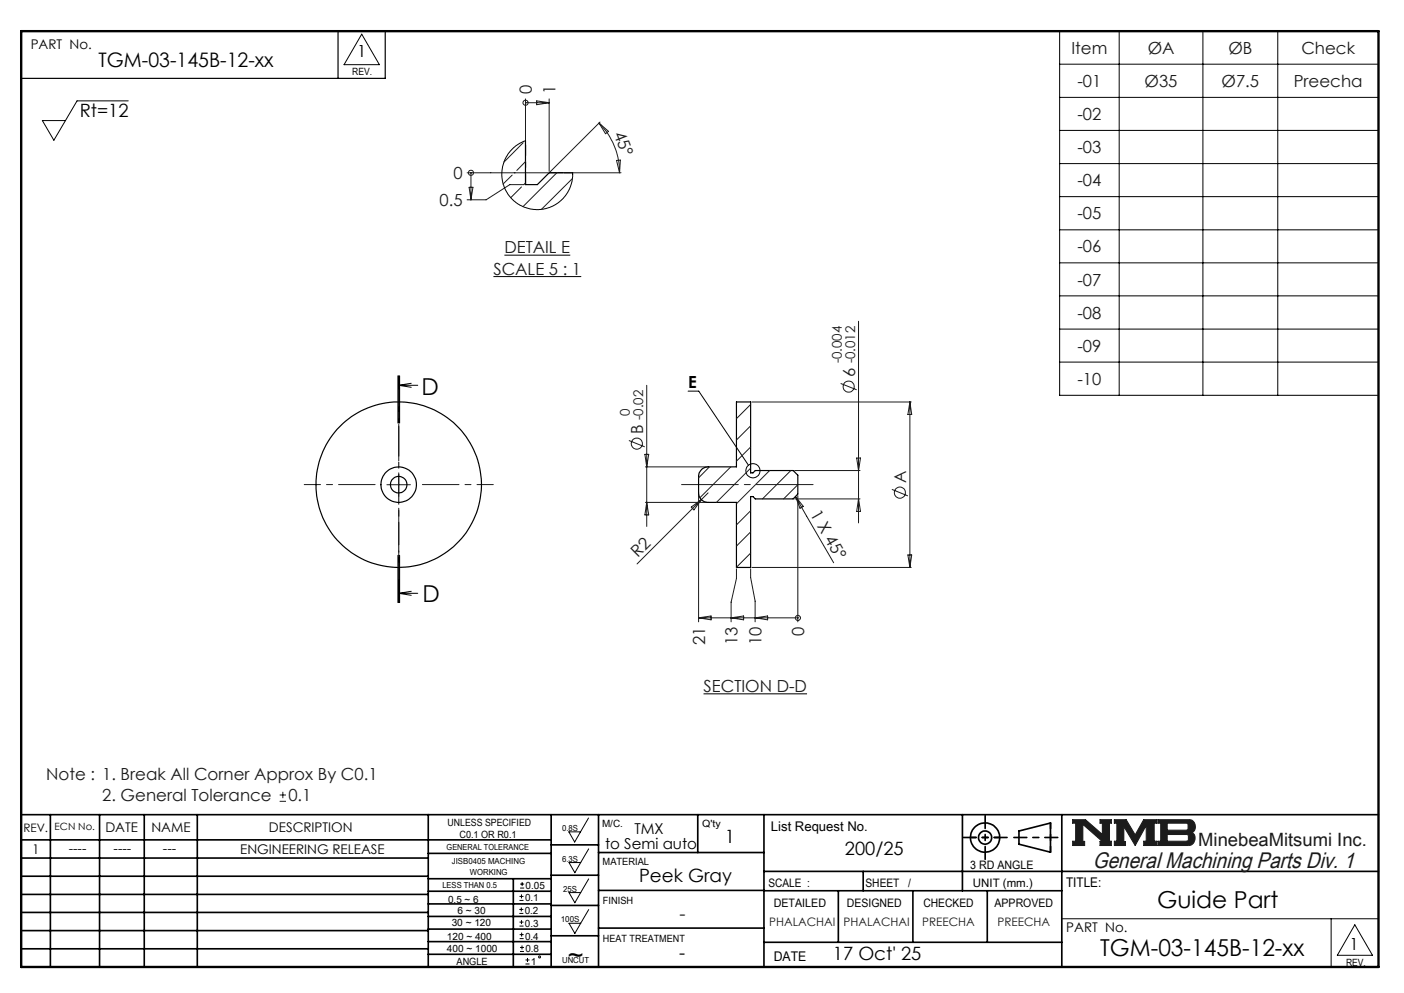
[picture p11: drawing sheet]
<svg xmlns="http://www.w3.org/2000/svg" width="297mm" height="210mm" viewBox="0 0 297 210" stroke-linecap="round" stroke-linejoin="round" font-family="sans-serif">
<g fill="none" stroke="#000" stroke-width=".35">
<path d="M4.5 172.3h287.1M4.5 177.6h112.1M10.7 172.3v32.2M21.1 172.3v32.2M30.5 172.3v32.2M41.7 172.3v32.2M90.6 172.3v32.2M116.6 172.3v32.2M116.6 178.7h10M126.6 172.3v32.2M147.6 172.3v8M161.6 172.3v32.2"/>
<path d="M203.6 172.3v16.1M215.5 175.7l6.7-1.6v6.1l-6.7-1.7zM224.6 172.3v32.2M4.5 185.3h86.1M4.5 181.5h86.1M4.5 189.2h86.1M4.5 193h86.1M4.5 196.8h86.1M90.6 199.1h26M90.6 193.8h26M90.6 188.5h26M90.6 191.2h26"/>
<path d="M90.6 180.5h26M90.6 185.8h26M90.6 196.5h26M108.6 185.8v18.5M116.6 185.1h10M116.6 191.5h10M116.6 197.9h10M126.6 196.3h35M126.6 188.3h35M126.6 180.3h35M161.6 184.3h130M161.6 199.3h63"/>
<path d="M161.6 188.4h63M177.3 188.4v10.9M182.6 184.3v4.1M193.1 188.4v10.9M208.8 188.4v10.9M4.5 200.7h86.1M90.6 201.8h26"/>
<circle cx="208.4" cy="177.1" r="3.1"/>
<circle cx="208.4" cy="177.1" r="1.4"/>
</g>
<path d="M226.9 173.3h2.7l3.6 3.2v-2.4h-.5v-.8h2.4v.8h-.4v3.8h.4v.9h-2.4v-.9h.5l-4.1-3.6v3.6h.3v.9h-2.5v-.9h.6v-3.8h-.6zM235.7 173.3h2.5l1.9 3.3 1.8-3.3h2.8v.8h-.5v3.8h.5v.9h-2.8v-.9h.6v-3.3l-2.4 4.2-2.4-4v3.2h.4v.8h-2.4v-.9h.6v-3.8h-.6zM244.9 173.3h6.6a1.48 1.48 0 0 1 1.3 1.2 1.48 1.48 0 0 1-.7 1.6 1.48 1.48 0 0 1 .7 1.6 1.48 1.48 0 0 1-1.4 1.1h-6.5v-.9h.6v-3.8h-.6zM246.9 174.1h4.1l.3 .2v1l-.3 .3h-4.1zM246.9 176.5h4.2l.3 .3v.8l-.4 .3h-4.1z" fill="none" stroke="#191924" stroke-width=".21"/>
<path d="M76.5 7.2l3.8 6.5h-7.5zM120.3 175.9h2.5l-1.2 2.2zM124.5 173l-1.7 2.9M124.5 179.5l-1.7 2.9M120.4 182.4h2.4l-1.2 2.2zM120.4 188.8h2.4l-1.2 2.1zM120.4 195.3h2.4l-1.2 2.1zM124.5 185.9l-1.7 2.9M124.5 192.4l-1.7 2.9M224.6 194.3h67M281.6 194.3v10.2M286.6 195.6l3.7 6.4h-7.4z" fill="none" stroke="#000" stroke-width=".21"/>
<path d="M4.5 6.6h287.1" fill="none" stroke="#000" stroke-width=".21" stroke-dasharray="6.3 1.3 1.3 1.3" stroke-dashoffset="1.9"/>
<path d="M71.5 6.6v10M81.5 6.6v10h-77" fill="none" stroke="#000" stroke-width=".25"/>
<path d="M205.3 177.1h6.2M222.2 174v6.2" fill="none" stroke="#000" stroke-width=".35" stroke-dasharray="15.2 1.3 1.3 1.3" stroke-dashoffset="14.1"/>
<path d="M203.8 177.1h9.2M208.4 172.5v9.2M214.5 177.1h9.3" fill="none" stroke="#000" stroke-width=".35" stroke-dasharray="15.2 1.3 1.3 1.3" stroke-dashoffset="12.5"/>
<path d="M4.5 6.6h287.1v197.9h-287.1z" fill="none" stroke="#000" stroke-width=".5"/>
<path d="M226.9 173.3v.8h.6v3.8h-.6v.9h2.5v-.9h-.3v-3.6l4.1 3.6h-.5v.9h2.4v-.9h-.4v-3.8h.4v-.8h-2.4v.8h.5v2.4l-3.6-3.2zM235.7 173.3v.8h.6v3.8h-.6v.9h2.4v-.8h-.4v-3.2l2.4 4 2.4-4.2v3.3h-.6v.9h2.8v-.9h-.5v-3.8h.5v-.8h-2.8l-1.8 3.3-1.9-3.3zM246.9 176.5h4.2l.3 .2v1l-.3 .2h-4.2zM244.9 173.3v.8h.6v3.8h-.6v.9h6.9l.7-.5 .3-.9-.1-.7-.6-.6a1.48 1.48 0 0 0 .7-1.6 1.48 1.48 0 0 0-1.3-1.2zM246.9 174.1h4.1l.3 .2v1.1l-.2 .2h-4.2z" fill-rule="evenodd" fill="#191924"/>
<g fill="none" stroke="#191924" stroke-width=".21">
<path d="M98.8 36.5h17.1M99.2 39.6h.8l-.4 2.7zM99.6 36.5v5.8M99.6 36.5h.1M108.3 37l-1.9 1.9M108.8 36.5h.1M110.3 39.5l-2.2 2.3M110.7 30.2l-4.1 4.1M110.9 39h-3.1l-5 3.3h-4M111.2 21.7h.1M111.2 20.9v9.5M111.2 21.7h5"/>
<path d="M111.2 34.2l-1.9 1.8M111.2 38.7l-.3 .3M113.5 21.3l2.7 .4-2.7 .4zM116.2 20.9v15.4M117.8 36.5l-7.2 7.2M119.4 36.5h12M121.1 37.7l-6.6 6.6M126.7 26l2 1.8-.6 .5zM126.7 26a14.8 14.8 0 0 1 4.4 10.5M126.9 25.8l-10.5 10.5M130.4 33.9h.8l-.1 2.6zM181.6 67.9v42.7"/>
<path d="M133 93.2l3.4 1.3M136.4 96.1h.8l-.4 2.6zM136.5 98.7h13M136.8 81.5v29.8M150.1 98.7l-2.3 2.4M154.6 98.7l-6.5 6.6M158.8 85.5l-3 3M158.8 90.1l-3 3M158.8 94.5l-3 3M158.8 99l-7.2 7.2M159.1 85h33.7M162.8 99.5l-7 7"/>
<path d="M167.3 99.5l-6 6M168.1 99.5h13.8M177.8 81.1l3.4 1.3M181.2 96.9h.8l-.4 2.6zM192.5 85v35M192.5 85l.4 2.7h-.8zM81.8 102.5h5M84.3 100v5M136.5 106.2h13M136.8 106.2l.4 2.7h-.8zM146.2 107.2l2.2-1.6-1.6 2.2zM147.8 104.6v26.9"/>
<path d="M149.8 104.2l-15 15.1M158.8 108l-3 3M158.8 112.5l-3 3M158.8 117l-3 3M168.1 105.5h13.8M168.3 105l1.6 2.1-.7 .4zM168.3 105l8.1 14M168.8 104.8v26.7M168.8 102.5l-3 3M181.6 105.5l.4 2.7h-.8zM188.7 103.5l3.4 1.4M192.1 117.4h.8l-.4 2.6z"/>
<path d="M147.8 130.7h21M147.8 130.7l2.6-.4v.8zM154.7 130.7l2.6-.4v.8zM155.8 120.3v2l-1.1 5v4.2M158.8 120.3v1.8l.9 5v4.4M159.1 120h33.7M159.7 130.7l2.7-.4v.8zM168.8 130.7h.1M59.2 169.5h1.3M59.2 168.1h1.3M59.8 167.5v1.3"/>
<circle cx="99.6" cy="36.5" r=".54"/>
<circle cx="111.2" cy="21.7" r=".55"/>
<circle cx="134.7" cy="93.8" r="1.18"/>
<circle cx="179.5" cy="81.8" r="1.18"/>
<circle cx="190.4" cy="104.2" r="1.18"/>
<circle cx="168.8" cy="130.7" r=".54"/>
</g>
<g fill="none" stroke="#000" stroke-width=".21">
<path d="M224.2 6.6h67.4v77h-67.4zM224.2 13.6h67.4M236.7 6.6v77M254.5 6.6v77M270.3 6.6v77M27.1 21.3h-10.8l-4.9 8.4-2.4-4.2h4.9M111.2 29.8l-2.2 1.1-1.4 1.5-1 1.8-.4 1.8 .1 2.1 .5 1.9 1.4 2 1.4 1.2 1.5 .7 2.3 .4 1.9-.1 2.1-.9 1.8-1.4 1.1-1.6 .7-1.9 .1-1.9M224.2 20.6h67.4M224.2 27.6h67.4M224.2 34.6h67.4M104.4 58.5h18.6M106.7 54h13.9"/>
<path d="M224.2 41.6h67.4M224.2 48.6h67.4M224.2 55.6h67.4M84.2 79.5v10M84.4 79.5v10M84.5 79.5v10M224.2 62.6h67.4M224.2 69.6h67.4M224.2 76.6h67.4M84.3 81.5h4.1M84.3 81.5l2.7 .4M87 81.1l-2.7 .4"/>
<path d="M145.6 82.7h2.2l10.5 15.7M84.2 117.4v10M84.4 117.4v10M84.5 117.4v10zM84.3 125.5h4.1M84.3 125.5l2.7 .4M87 125.1l-2.7 .4M148.8 146.7h21.9M109.9 193.2h.8M109.9 192.3h.8M109.9 195.9h.8M109.9 195h.8"/>
<path d="M109.9 190.4h.8M109.9 189.6h.8M109.9 198.5h.9M109.9 197.7h.9M110 187.8h.9M110 187h.9M110.3 191.9v.8M110.3 189.2v.8M110.3 194.6v.8M110.3 197.2v.9M110.4 199.9v.9M110.5 186.5v.9"/>
<path d="M110 201.2h.8M110 200.4h.8M111.2 203.9h.8M111.2 203h.8M111.6 202.6v.8"/>
<circle cx="159.3" cy="99.5" r="1.49"/>
<circle cx="114.1" cy="202.4" r=".21"/>
</g>
<path d="M84.4 79.5v47.9" fill="none" stroke="#000" stroke-width=".21" stroke-dasharray="6.3 1.3 1.3 1.3" stroke-dashoffset="-.5"/>
<path d="M172 102.5h-27.8" fill="none" stroke="#191924" stroke-width=".21" stroke-dasharray="15.2 1.3 1.3 1.3" stroke-dashoffset="3.2"/>
<path d="M84.4 97.5v-15M79.4 102.5h-15M84.4 107.5v15M89.4 102.5h15" fill="none" stroke="#191924" stroke-width=".21" stroke-dasharray="15.2 1.3 1.3 1.3" stroke-dashoffset="7.5"/>
<path d="M111.2 39v-8.4" fill="none" stroke="#191924" stroke-width=".21" stroke-dasharray="15.2 1.3 1.3 1.3" stroke-dashoffset="12.9"/>
<path d="M116.2 36.5h2.9" fill="none" stroke="#191924" stroke-width=".21" stroke-dasharray="15.2 1.3 1.3 1.3"/>
<g fill="none" stroke="#000" stroke-width=".25">
<path d="M111.2 29.8v9.2h2.5l2.5-2.5h4.9M155.8 85h3v15h.5l.5-.5h8l1 1v4l-1 1h-8l-.5-.5h-.5v15h-3v-13.8h-6a2.05 2.05 0 0 1-2-2v-3.5a2.05 2.05 0 0 1 2-2h6z"/>
<circle cx="84.3" cy="102.5" r="3.8"/>
<circle cx="84.3" cy="102.5" r="17.5"/>
<circle cx="84.3" cy="102.5" r="1.75"/>
</g>
<g font-size="4.9">
<text x="89.2" y="83.5">D</text>
<text x="89.4" y="127.3">D</text>
<text x="244.8" y="192">Guide Part</text>
<text x="120.1" y="203.7">~</text>
<text x="232.7" y="202.1">TGM-03-145B-12-xx</text>
</g>
<text font-size="4.7" fill="#191924" x="231.2" y="183.6">General Machining Parts Div. 1</text>
<text font-size="4.2" x="20.9" y="14.3">TGM-03-145B-12-xx</text>
<g font-size="3.9">
<text x="16.9" y="24.6">Rt=12</text>
<text x="153.3" y="178.4">1</text>
<text x="178.7" y="180.8">200/25</text>
<text x="135.2" y="186.6">Peek Gray</text>
<text x="143.7" y="202.9">-</text>
<text x="176.2" y="203.1">17 Oct' 25</text>
</g>
<g font-size="3.9" fill="#191924">
<text x="253.5" y="178.9">MinebeaMitsumi Inc.</text>
<text x="143.7" y="194.7">-</text>
</g>
<g font-size="3.5" fill="#191924">
<text x="226.7" y="11.4">Item</text>
<text x="242.8" y="11.4">ØA</text>
<text x="259.8" y="11.4">ØB</text>
<text x="275.3" y="11.4">Check</text>
<text x="112.5" y="19.9" transform="rotate(-90 112.5 19.9)">0</text>
<text x="117.5" y="19.9" transform="rotate(-90 117.5 19.9)">1</text>
<text x="227.9" y="18.4">-01</text>
<text x="242.1" y="18.4">Ø35</text>
<text x="258.4" y="18.4">Ø7.5</text>
<text x="273.7" y="18.4">Preecha</text>
<text x="129.8" y="28.3" transform="rotate(68 129.8 28.3)">45°</text>
<text x="227.9" y="25.4">-02</text>
<text x="227.9" y="32.4">-03</text>
<text x="95.9" y="37.9">0</text>
<text x="227.9" y="39.4">-04</text>
<text x="93" y="43.6">0.5</text>
<text x="227.9" y="46.4">-05</text>
<text x="106.7" y="53.6">DETAIL E</text>
<text x="227.9" y="53.4">-06</text>
<text x="104.4" y="58.1">SCALE 5 : 1</text>
<text x="227.9" y="60.4">-07</text>
<text x="227.9" y="67.4">-08</text>
<text x="227.9" y="74.4">-09</text>
<text x="180.9" y="79.8" transform="rotate(-90 180.9 79.8)">6</text>
<text x="227.9" y="81.4">-10</text>
<text x="136.1" y="91.9" transform="rotate(-90 136.1 91.9)">B</text>
<text x="191.7" y="102.2" transform="rotate(-90 191.7 102.2)">A</text>
<text x="171.3" y="108.8" transform="rotate(60 171.3 108.8)">1 X 45°</text>
<text x="134.9" y="118" transform="rotate(-45 134.9 118)">R2</text>
<text x="149.1" y="136.4" transform="rotate(-90 149.1 136.4)">21</text>
<text x="156" y="136.4" transform="rotate(-90 156 136.4)">13</text>
<text x="161.1" y="136.4" transform="rotate(-90 161.1 136.4)">10</text>
<text x="170.1" y="134.4" transform="rotate(-90 170.1 134.4)">0</text>
<text x="148.8" y="146.3">SECTION D-D</text>
<text x="9.8" y="164.9">Note : 1. Break All Corner Approx By C0.1</text>
<text x="21.6" y="169.4">2. General Tolerance</text>
<text x="61" y="169.4">0.1</text>
</g>
<g font-size="3.5">
<text x="75.6" y="12.1">1</text>
<text x="145.6" y="82">E</text>
<text x="285.5" y="200.9">1</text>
</g>
<g font-size="3.2">
<text x="128" y="179.5">to Semi auto</text>
<text x="134.2" y="176.3">TMX</text>
</g>
<g font-size="2.8">
<text x="6.5" y="10.4">PART No.</text>
<text x="22.3" y="175.9">DATE</text>
<text x="32" y="175.9">NAME</text>
<text x="56.9" y="175.9">DESCRIPTION</text>
<text x="163.1" y="175.7">List Request No.</text>
<text x="6.8" y="180.6">1</text>
<text x="14.5" y="180.3">----</text>
<text x="24" y="180.3">----</text>
<text x="34.5" y="180.3">---</text>
<text x="50.8" y="180.7">ENGINEERING RELEASE</text>
<text x="225.5" y="187.6">TITLE:</text>
<text x="225.6" y="197.2">PART No.</text>
<text x="163.7" y="203.2">DATE</text>
</g>
<g font-size="2.8" fill="#191924">
<text x="178.1" y="76.9" transform="rotate(-90 178.1 76.9)">-0.004</text>
<text x="180.9" y="76.9" transform="rotate(-90 180.9 76.9)">-0.012</text>
<text x="133.2" y="87.9" transform="rotate(-90 133.2 87.9)">0</text>
<text x="136.1" y="88.9" transform="rotate(-90 136.1 88.9)">-0.02</text>
</g>
<g font-size="2.5">
<text x="4.9" y="175.9">REV.</text>
<text x="205.2" y="183.8">3 RD ANGLE</text>
<text x="162.5" y="187.5">SCALE :</text>
<text x="163.7" y="191.7">DETAILED</text>
<text x="179.2" y="191.9">DESIGNED</text>
<text x="183.1" y="187.5">SHEET</text>
<text x="192.1" y="187.5">/</text>
<text x="195.3" y="191.9">CHECKED</text>
<text x="205.8" y="187.5">UNIT (mm.)</text>
<text x="210.4" y="191.9">APPROVED</text>
</g>
<g font-size="2.5" fill="#191924">
<text x="162.7" y="195.9">PHALACHAI PHALACHAI</text>
<text x="195.1" y="195.9">PREECHA</text>
<text x="211" y="195.9">PREECHA</text>
</g>
<g font-size="2.1">
<text x="74.5" y="16">REV.</text>
<text x="11.6" y="175.6">ECN No.</text>
<text x="94.7" y="174.7">UNLESS SPECIFIED</text>
<text x="97.2" y="177.3">C0.1 OR R0.1</text>
<text x="127.3" y="174.9">M/C.</text>
<text x="148.6" y="175">Q'ty</text>
<text x="127.5" y="183">MATERIAL</text>
<text x="94.8" y="191">0.5 ~ 6</text>
<text x="111.1" y="190.6">0.1</text>
<text x="111.2" y="188">0.05</text>
<text x="127.6" y="191.1">FINISH</text>
<text x="95.6" y="195.9">30 ~ 120</text>
<text x="96.8" y="193.3">6 ~ 30</text>
<text x="111" y="193.4">0.2</text>
<text x="111.1" y="196.1">0.3</text>
<text x="94.5" y="198.8">120 ~ 400</text>
<text x="94.5" y="201.3">400 ~ 1000</text>
<text x="111.1" y="198.7">0.4</text>
<text x="111.2" y="201.4">0.8</text>
<text x="127.6" y="199.2">HEAT TREATMENT</text>
<text x="96.6" y="204.1">ANGLE</text>
<text x="112.3" y="204.1">1</text>
<text x="284.7" y="204.3">REV.</text>
</g>
<g font-size="1.8">
<text x="94.5" y="179.8">GENERAL TOLERANCE</text>
<text x="118.9" y="175.7">0.8S</text>
<text x="95.6" y="182.8">JISB0405 MACHING</text>
<text x="99.4" y="185.1">WORKING</text>
<text x="118.9" y="182.2">6.3S</text>
<text x="93.6" y="187.8">LESS THAN 0.5</text>
<text x="119.1" y="188.6">25S</text>
<text x="118.6" y="195.1">100S</text>
<text x="118.9" y="203.6">UNCUT</text>
</g>
</svg>
